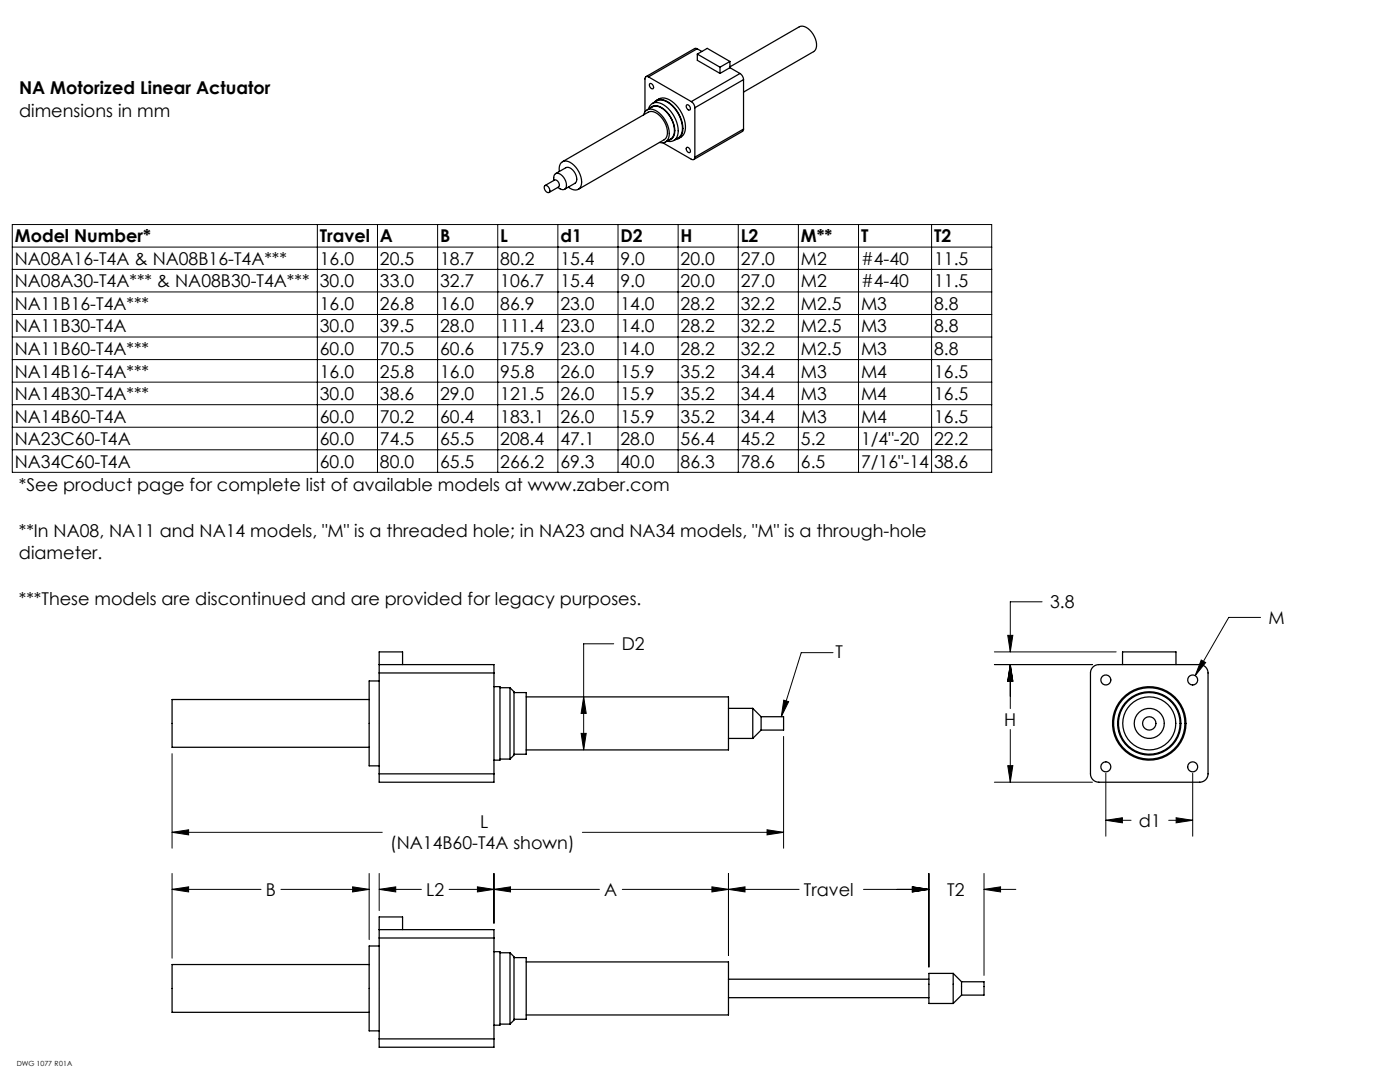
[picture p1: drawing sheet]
<svg xmlns="http://www.w3.org/2000/svg" width="279mm" height="216mm" viewBox="0 0 279 216" stroke-linecap="round" stroke-linejoin="round" font-family="sans-serif">
<g fill="none" stroke="#000" stroke-width=".25">
<path d="M129.4 15.3a.43 .43 0 0 0-.5 0 .43 .43 0 0 0-.2 .5v6.5M129.4 15.3l8.6 5M129.7 16.7a.69 .69 0 0 1 .6 1 .69 .69 0 0 1-.6-1zM139.1 9.7h-.5l-9.7 5.6M139.1 9.7l-9.7 5.6M139.1 9.7l1 .6M139.2 10.8v1.2l4.5 2.6M139.2 10.8l4.5 2.6M139.2 10.8l1.9-1.1 4.6 2.6M143.7 13.4v1.2M145.7 13.3l13.8-8a2.4 2.4 0 0 1 2.8 1.5 2.86 2.86 0 0 1 .2 3.4l-14.1 8.2M145.7 13.5l-2 1.1"/>
<path d="M145.7 13.5l2 1.2M145.7 12.3l-2 1.1M145.7 12.3v1.2M147.7 14.7a1.56 1.56 0 0 1 .7 1.2M147.7 14.7l-9.7 5.6M148.4 15.9l-9.7 5.6M148.4 15.9v9.9M108.7 37.1a.86 .86 0 0 1 .9 .3 .86 .86 0 0 1 0 1 .95 .95 0 0 1-.9-1.3zM108.8 37l1.9-1.1a.92 .92 0 0 1 .8 1.4l-1.9 1.1M110.5 36a1.2 1.2 0 0 1 .6-1.4 2.3 2.3 0 0 1 1.8 2.9 1.06 1.06 0 0 1-1.6-.1M110.9 34.6l2-1.1a1.83 1.83 0 0 1 2.1 1.5l.1 .4a1.11 1.11 0 0 1-.4 1.2l-2 1.2M111.6 34.2a1.47 1.47 0 0 1 .3-1.5 1.47 1.47 0 0 1 1.4-.5 4.5 4.5 0 0 1 2.6 4.9 1.48 1.48 0 0 1-2.5 .2"/>
<path d="M112.2 32.3l17.2-9.9a2.24 2.24 0 0 1 2.6 1.1 3.9 3.9 0 0 1 .9 4.1l-17.5 10.2M128.4 22.9a1.47 1.47 0 0 1 2.3-.9 5.3 5.3 0 0 1 2.7 5.5 1.38 1.38 0 0 1-1.8 .9M129.1 21.9a2.57 2.57 0 0 1 2.3-.7 5.3 5.3 0 0 1 3.1 5.7 2.45 2.45 0 0 1-1.7 1.4M129.4 21.8a1.69 1.69 0 0 1 2.6-1.1 6.2 6.2 0 0 1 3.2 6.4 1.6 1.6 0 0 1-2.1 1.1M129.7 21.6a1.96 1.96 0 0 1 3 .3 5.4 5.4 0 0 1 1.8 5.1 1.38 1.38 0 0 1-1.1 1M130.2 20.6a2.5 2.5 0 0 1 3.6 .2 6.3 6.3 0 0 1 2.3 5.8l-.4 .7-1.2 .7M130.5 20.5a2.2 2.2 0 0 1 3.3 .2 6.4 6.4 0 0 1 2.3 5.9 1.63 1.63 0 0 1-1.3 1.3M131 20a2.57 2.57 0 0 1 3.5 .6 6.2 6.2 0 0 1 2.1 6 2.13 2.13 0 0 1-1.2 1.1M132.3 28.5l5.7 3.3a.43 .43 0 0 0 .5 0 .43 .43 0 0 0 .2-.4M137.1 20.9a.69 .69 0 0 1 .6 1.1 .69 .69 0 0 1-.6-1.1zM137.1 29.4a.69 .69 0 0 1 .6 1 .69 .69 0 0 1-.6-1zM138 20.3a1.56 1.56 0 0 1 .7 1.2"/>
<path d="M138.7 21.5v9.9M148.4 25.8l-.2 .4-9.7 5.6M148.4 25.8l-9.7 5.6M73.7 139.6h-39.4v9.5h39.4M75.7 132.6v1.7M75.7 132.6h22.9v1.7M75.7 135.9h-2v16.9h2M75.7 132.6v-2.5h4.6v2.5M75.7 134.3v20.1M75.7 134.3h22.9M98.6 137h1.2v14.7h-1.2M98.6 134.3v20.1"/>
<path d="M99.8 137.2h2M101.8 137.2v14.3M101.8 137.2l.8 .8v12.7l-.8 .8M102.6 138.2h2.4v12.3h-2.4M105 139.1h40.4v10.5h-40.4M218.1 133.1l.6-.4 .6-.1h20.1a1.67 1.67 0 0 1 1.7 1.7v20.1a1.67 1.67 0 0 1-1.7 1.7h-20.1a1.67 1.67 0 0 1-1.7-1.7v-20.1l.2-.7zM224 132.6v-2.5h10.7v2.5M75.7 154.4v1.7h22.9v-1.7M75.7 154.4h22.9M99.8 151.5h2M145.4 147.3h4.8M145.4 141.3h4.8"/>
<path d="M150.2 141.3v6M150.2 141.3l1.7 1.7M151.9 143v2.7M151.9 143h4.5v2.7h-4.5M151.9 145.7l-1.7 1.6M73.7 192.5h-39.4v9.5h39.4M75.7 185.5h22.9v1.7M75.7 185.5v1.7M75.7 188.8h-2v16.9h2M75.7 187.2h22.9M75.7 185.5v-2.5h4.6v2.5M75.7 187.2v20.1"/>
<path d="M98.6 189.9h1.2v14.7h-1.2M98.6 187.2v20.1M99.8 190.1h2M101.8 190.1v14.3M101.8 190.1l.8 .8v12.7l-.8 .8M102.6 191.1h2.4v12.3h-2.4M105 191.9h40.4v10.6h-40.4M145.4 199.1h40M145.4 195.4h40M190.2 194.2h-4.8v6h4.8M190.2 194.2v6M190.2 194.2l1.7 1.7"/>
<path d="M191.9 195.9v2.7M191.9 195.9h4.5v2.7h-4.5M191.9 198.6l-1.7 1.6M75.7 207.3v1.7h22.9v-1.7M75.7 207.3h22.9M99.8 204.4h2"/>
<circle cx="220.7" cy="135.7" r="1"/>
<circle cx="238" cy="135.7" r="1"/>
<circle cx="220.7" cy="153" r="1"/>
<circle cx="229.4" cy="144.3" r="1.33"/>
<circle cx="229.4" cy="144.3" r="7.3"/>
<circle cx="229.4" cy="144.3" r="3"/>
<circle cx="229.4" cy="144.3" r="6.2"/>
<circle cx="229.4" cy="144.3" r="5.3"/>
<circle cx="229.4" cy="144.3" r="6.3"/>
<circle cx="229.4" cy="144.3" r="7.1"/>
<circle cx="238" cy="153" r="1"/>
</g>
<g fill="none" stroke="#000" stroke-width=".2">
<path d="M2.5 44.8h195.4v49.5h-195.4zM2.5 49.3h195.4M2.5 53.8h195.4M2.5 58.3h195.4M63.3 44.8v49.5M75.3 44.8v49.5M87.3 44.8v49.5M99.3 44.8v49.5M111.3 44.8v49.5M123.3 44.8v49.5M135.3 44.8v49.5M147.3 44.8v49.5"/>
<path d="M159.3 44.8v49.5M171.3 44.8v49.5M185.9 44.8v49.5M2.5 62.8h195.4M2.5 67.3h195.4M2.5 71.8h195.4M2.5 76.3h195.4M2.5 80.8h195.4M2.5 85.3h195.4M2.5 89.8h195.4M116.5 139.1l.5 3.3h-1zM122.5 128.5h-6v21.1"/>
<path d="M156.4 139.7l1 .3-1.5 3zM166.3 130.2h-6.4l-4 12.8M198.5 132.6h19.5M198.5 130.1h24.3M201.1 126.8h1l-.5 3.3zM201.6 132.6l.5 3.3h-1zM201.6 132.6v8.8M208 120.1h-6.4v10M239.7 131.7l.9 .5-2.1 2.6zM251.6 123.2h-6.4l-6.7 11.6M34.3 150.4v18.9M116 146.3h1l-.5 3.3z"/>
<path d="M156.4 147v22.3M198.5 156.1h19.5M201.1 152.8h1l-.5 3.3zM201.6 145.6v10.5M220.7 154.3v12.6M238 154.3v12.6M34.3 177.5l3.3-.5v1zM34.3 166.1l3.3-.5v1zM34.3 177.5h17.8M34.3 174.3v16.9M34.3 166.1h42M56.1 177.5h17.6"/>
<path d="M70.4 177l3.3 .5-3.3 .5zM73.7 174.3v13.2M75.7 177.5l3.3-.5v1zM75.7 177.5h8.4M75.7 174.3v7.4M89.6 177.5h30M95.3 177l3.3 .5-3.3 .5zM98.6 177.5l3.3-.5v1zM98.6 174.3v9.9M116.2 166.1h40.2M124.2 177.5h35.3M142.1 177l3.3 .5-3.3 .5z"/>
<path d="M145.4 177.5l3.3-.5v1zM145.4 174.3v16.4M153.1 165.6l3.3 .5-3.3 .5zM172.3 177.5h13.1M182.1 177l3.3 .5-3.3 .5zM185.4 174.3v18.7M196.4 177.5l3.3-.5v1zM196.4 177.5h6.3M196.4 174.3v20.3M220.7 163.7l3.3-.5v1zM220.7 163.7h5M233.2 163.7h4.8"/>
<path d="M234.7 163.2l3.3 .5-3.3 .5z"/>
</g>
<path d="M201.1 152.8h1l-.5 3.3zM201.6 132.6l.5 3.3h-1zM220.7 163.7l3.3-.5v1zM234.7 163.2l3.3 .5-3.3 .5zM239.7 131.7l-1.2 3.1 2.1-2.6zM201.6 132.6l.5 3.3h-1zM201.1 126.8h1l-.5 3.3zM145.4 177.5l3.3-.5v1zM182.1 177l3.3 .5-3.3 .5zM182.1 177l3.3 .5-3.3 .5zM196.4 177.5l3.3-.5v1zM98.6 177.5l3.3-.5v1zM142.1 177l3.3 .5-3.3 .5zM70.4 177l3.3 .5-3.3 .5zM34.3 177.5l3.3-.5v1zM75.7 177.5l3.3-.5v1zM95.3 177l3.3 .5-3.3 .5zM116.5 139.1l.5 3.3h-1zM116 146.3h1l-.5 3.3zM153.1 165.6l3.3 .5-3.3 .5zM34.3 166.1l3.3-.5v1zM156.4 139.7l1 .3-1.5 3z" fill="#000"/>
<g font-size="3.5">
<text x="3.8" y="18.8">NA Motorized Linear Actuator</text>
<text x="3.8" y="23.3">dimensions in mm</text>
<text x="3" y="48.4">Model Number*</text>
<text x="3" y="52.9">NA08A16-T4A &amp; NA08B16-T4A***</text>
<text x="63.8" y="48.4">Travel</text>
<text x="63.8" y="52.9">16.0</text>
<text x="75.8" y="48.4">A</text>
<text x="75.8" y="52.9">20.5</text>
<text x="87.8" y="48.4">B</text>
<text x="87.8" y="52.9">18.7</text>
<text x="99.8" y="48.4">L</text>
<text x="99.8" y="52.9">80.2</text>
<text x="111.8" y="48.4">d1</text>
<text x="111.8" y="52.9">15.4</text>
<text x="123.8" y="48.4">D2</text>
<text x="123.8" y="52.9">9.0</text>
<text x="135.8" y="48.4">H</text>
<text x="135.8" y="52.9">20.0</text>
<text x="147.8" y="48.4">L2</text>
<text x="147.8" y="52.9">27.0</text>
<text x="159.8" y="48.4">M**</text>
<text x="159.8" y="52.9">M2</text>
<text x="171.8" y="48.4">T</text>
<text x="171.8" y="52.9">#4-40</text>
<text x="186.4" y="48.4">T2</text>
<text x="186.4" y="52.9">11.5</text>
<text x="3" y="57.3">NA08A30-T4A*** &amp; NA08B30-T4A***</text>
<text x="63.8" y="57.3">30.0</text>
<text x="75.8" y="57.3">33.0</text>
<text x="87.8" y="57.3">32.7</text>
<text x="99.8" y="57.3">106.7</text>
<text x="111.8" y="57.3">15.4</text>
<text x="123.8" y="57.3">9.0</text>
<text x="135.8" y="57.3">20.0</text>
<text x="147.8" y="57.3">27.0</text>
<text x="159.8" y="57.3">M2</text>
<text x="171.8" y="57.3">#4-40</text>
<text x="186.4" y="57.3">11.5</text>
<text x="3" y="61.8">NA11B16-T4A***</text>
<text x="63.8" y="61.8">16.0</text>
<text x="75.8" y="61.8">26.8</text>
<text x="87.8" y="61.8">16.0</text>
<text x="99.8" y="61.8">86.9</text>
<text x="111.8" y="61.8">23.0</text>
<text x="123.8" y="61.8">14.0</text>
<text x="135.8" y="61.8">28.2</text>
<text x="147.8" y="61.8">32.2</text>
<text x="159.8" y="61.8">M2.5</text>
<text x="171.8" y="61.8">M3</text>
<text x="186.4" y="61.8">8.8</text>
<text x="3" y="66.3">NA11B30-T4A</text>
<text x="3" y="70.8">NA11B60-T4A***</text>
<text x="63.8" y="66.3">30.0</text>
<text x="63.8" y="70.8">60.0</text>
<text x="75.8" y="66.3">39.5</text>
<text x="75.8" y="70.8">70.5</text>
<text x="87.8" y="66.3">28.0</text>
<text x="87.8" y="70.8">60.6</text>
<text x="99.8" y="66.3">111.4</text>
<text x="99.8" y="70.8">175.9</text>
<text x="111.8" y="66.3">23.0</text>
<text x="111.8" y="70.8">23.0</text>
<text x="123.8" y="66.3">14.0</text>
<text x="123.8" y="70.8">14.0</text>
<text x="135.8" y="66.3">28.2</text>
<text x="135.8" y="70.8">28.2</text>
<text x="147.8" y="66.3">32.2</text>
<text x="147.8" y="70.8">32.2</text>
<text x="159.8" y="66.3">M2.5</text>
<text x="159.8" y="70.8">M2.5</text>
<text x="171.8" y="66.3">M3</text>
<text x="171.8" y="70.8">M3</text>
<text x="186.4" y="66.3">8.8</text>
<text x="186.4" y="70.8">8.8</text>
<text x="3" y="75.3">NA14B16-T4A***</text>
<text x="63.8" y="75.3">16.0</text>
<text x="75.8" y="75.3">25.8</text>
<text x="87.8" y="75.3">16.0</text>
<text x="99.8" y="75.3">95.8</text>
<text x="111.8" y="75.3">26.0</text>
<text x="123.8" y="75.3">15.9</text>
<text x="135.8" y="75.3">35.2</text>
<text x="147.8" y="75.3">34.4</text>
<text x="159.8" y="75.3">M3</text>
<text x="171.8" y="75.3">M4</text>
<text x="186.4" y="75.3">16.5</text>
<text x="3" y="79.8">NA14B30-T4A***</text>
<text x="63.8" y="79.8">30.0</text>
<text x="75.8" y="79.8">38.6</text>
<text x="87.8" y="79.8">29.0</text>
<text x="99.8" y="79.8">121.5</text>
<text x="111.8" y="79.8">26.0</text>
<text x="123.8" y="79.8">15.9</text>
<text x="135.8" y="79.8">35.2</text>
<text x="147.8" y="79.8">34.4</text>
<text x="159.8" y="79.8">M3</text>
<text x="171.8" y="79.8">M4</text>
<text x="186.4" y="79.8">16.5</text>
<text x="3" y="84.3">NA14B60-T4A</text>
<text x="3" y="88.8">NA23C60-T4A</text>
<text x="63.8" y="84.3">60.0</text>
<text x="63.8" y="88.8">60.0</text>
<text x="75.8" y="84.3">70.2</text>
<text x="75.8" y="88.8">74.5</text>
<text x="87.8" y="84.3">60.4</text>
<text x="87.8" y="88.8">65.5</text>
<text x="99.8" y="84.3">183.1</text>
<text x="99.8" y="88.8">208.4</text>
<text x="111.8" y="84.3">26.0</text>
<text x="111.8" y="88.8">47.1</text>
<text x="123.8" y="84.3">15.9</text>
<text x="123.8" y="88.8">28.0</text>
<text x="135.8" y="84.3">35.2</text>
<text x="135.8" y="88.8">56.4</text>
<text x="147.8" y="84.3">34.4</text>
<text x="147.8" y="88.8">45.2</text>
<text x="159.8" y="84.3">M3</text>
<text x="159.8" y="88.8">5.2</text>
<text x="171.8" y="84.3">M4</text>
<text x="171.8" y="88.8">1/4&quot;-20</text>
<text x="186.4" y="84.3">16.5</text>
<text x="186.4" y="88.8">22.2</text>
<text x="3" y="93.3">NA34C60-T4A</text>
<text x="63.8" y="93.3">60.0</text>
<text x="75.8" y="93.3">80.0</text>
<text x="87.8" y="93.3">65.5</text>
<text x="99.8" y="93.3">266.2</text>
<text x="111.8" y="93.3">69.3</text>
<text x="123.8" y="93.3">40.0</text>
<text x="135.8" y="93.3">86.3</text>
<text x="147.8" y="93.3">78.6</text>
<text x="159.8" y="93.3">6.5</text>
<text x="171.8" y="93.3">7/16&quot;-14</text>
<text x="186.4" y="93.3">38.6</text>
<text x="3.8" y="98">*See product page for complete list of available models at www.zaber.com</text>
<text x="3.8" y="107.1">**In NA08, NA11 and NA14 models, &quot;M&quot; is a threaded hole; in NA23 and NA34 models, &quot;M&quot; is a through-hole</text>
<text x="3.8" y="111.6">diameter.</text>
<text x="3.8" y="120.6">***These models are discontinued and are provided for legacy purposes.</text>
<text x="209.6" y="121.4">3.8</text>
<text x="253.2" y="124.5">M</text>
<text x="124.1" y="129.8">D2</text>
<text x="166.8" y="131.2">T</text>
<text x="200.4" y="144.8">H</text>
<text x="95.9" y="165.3">L</text>
<text x="227.3" y="165">d1</text>
<text x="77.9" y="169.5">(NA14B60-T4A shown)</text>
<text x="53.1" y="178.8">B</text>
<text x="85.1" y="178.8">L2</text>
<text x="120.6" y="178.8">A</text>
<text x="160.4" y="178.8">Travel</text>
<text x="189.1" y="178.8">T2</text>
</g>
<text font-size="1.4" x="3.3" y="212.6">DWG 1077 R01A</text>
</svg>
